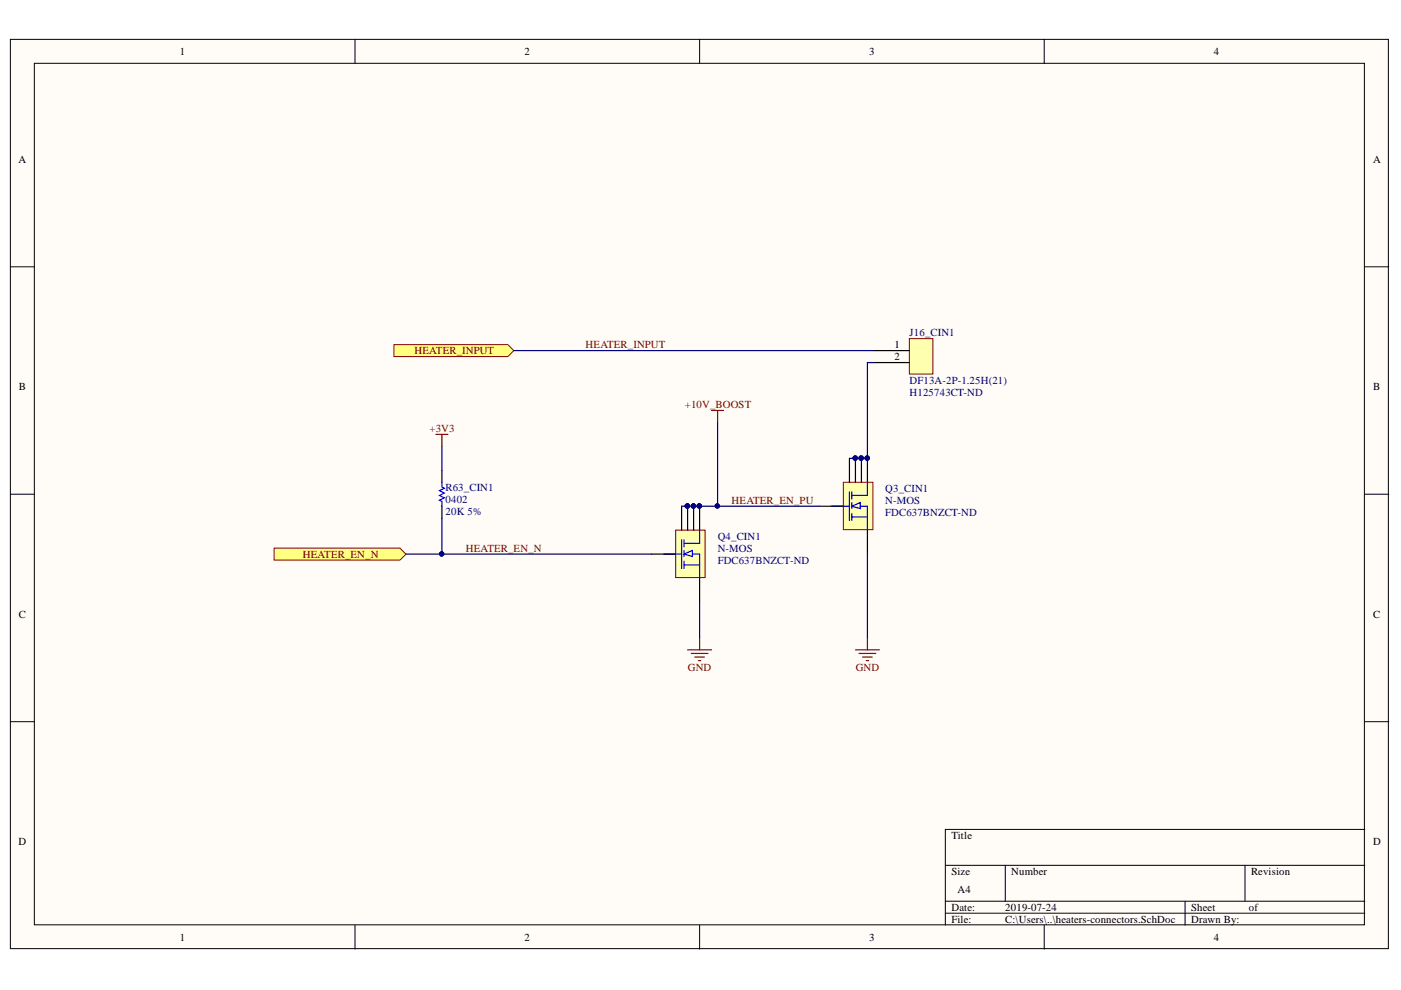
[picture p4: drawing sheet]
<svg xmlns="http://www.w3.org/2000/svg" width="297mm" height="210mm" viewBox="0 0 297 210" stroke-linecap="round" stroke-linejoin="round" font-family="sans-serif">
<g fill="#fffcf8" stroke="#000" stroke-width=".21">
<path d="M2.2 8.3h292.2v192.8h-292.2z"/>
<path d="M7.3 13.4h282v182.7h-282z"/>
</g>
<g fill="none" stroke="#000" stroke-width=".21">
<path d="M75.3 8.3v5.1M148.3 8.3v5.1M221.4 8.3v5.1M2.2 56.6h5.1M289.4 56.6h5.1M2.2 104.8h5.1M289.4 104.8h5.1M2.2 153h5.1M289.4 153h5.1M289.4 175.9h-89v20.3M75.3 196.2v5M148.3 196.2v5"/>
<path d="M200.4 183.5h89M200.4 191.1h89M200.4 193.6h89M213.1 183.5v7.6M221.4 196.2v5M251.3 191.1v5.1M264 183.5v7.6"/>
</g>
<path d="M83.5 73.1h24.2l1.2 1.2-1.2 1.3h-24.2z" fill-rule="evenodd" fill="#ffff80" stroke="#800000" stroke-width=".21"/>
<path d="M192.8 71.8h5v7.5h-5z" fill="#ffffb0" stroke="#800000" stroke-width=".21"/>
<path d="M185.2 74.3h7.6M185.2 76.9h7.6" fill="none" stroke="#000" stroke-width=".25"/>
<path d="M150.9 87h2.5M152.1 87v2.6" fill="none" stroke="#800000" stroke-width=".25"/>
<path d="M58.1 116.2h26.7l1.3 1.3-1.3 1.3h-26.7z" fill-rule="evenodd" fill="#ffff80" stroke="#800000" stroke-width=".21"/>
<path d="M93.7 99.7v2.6M93.7 107.3v2.6" fill="none" stroke="#000" stroke-width=".25"/>
<path d="M93.7 102.3v1l.5 .2-1 .5 1 .5-1 .5 1 .6-1 .5 .5 .2v1" fill="none" stroke="#00f" stroke-width=".25"/>
<path d="M92.4 92.1h2.6M93.7 92.1v2.5" fill="none" stroke="#800000" stroke-width=".25"/>
<path d="M143.2 112.4h6.3v10.1h-6.3z" fill="#ffffb0" stroke="#800000" stroke-width=".21"/>
<path d="M140.7 117.5h3.8M144.5 114.4v6.1M145 117.5l1.8-.8v1.3zM145 114.4v1.6M145 116.7v1.3M145 119v1.5M145 119.8h3.3M146.8 117.5h1.5v5.1M148.3 112.4v2.8h-3.3" fill="none" stroke="#00f" stroke-width=".25"/>
<path d="M138.2 117.5h5M144.5 107.3v5.1M145.8 107.3v5.1M147.1 107.3v5.1M148.3 107.3v5.1M148.3 122.6v5" fill="none" stroke="#000" stroke-width=".25"/>
<g fill="#000080" stroke="#000080" stroke-width=".21">
<circle cx="145.7" cy="107.3" r=".46"/>
<circle cx="147" cy="107.3" r=".46"/>
<circle cx="148.3" cy="107.3" r=".46"/>
</g>
<path d="M178.8 102.3h6.3v10h-6.3z" fill="#ffffb0" stroke="#800000" stroke-width=".21"/>
<path d="M176.3 107.3h3.8M180.1 104.3v6.1M180.6 107.3l1.8-.7v1.2zM180.6 104.3v1.5M180.6 106.6v1.2M180.6 108.9v1.5M180.6 109.6h3.3M182.4 107.3h1.5v5.1M183.9 102.3v2.7h-3.3" fill="none" stroke="#00f" stroke-width=".25"/>
<path d="M180.1 97.2v5.1M181.4 97.2v5.1M182.6 97.2v5.1M183.9 97.2v5.1M173.7 107.3h5.1M183.9 112.4v5.1" fill="none" stroke="#000" stroke-width=".25"/>
<g fill="#000080" stroke="#000080" stroke-width=".21">
<circle cx="181.3" cy="97.1" r=".46"/>
<circle cx="182.6" cy="97.1" r=".46"/>
<circle cx="183.9" cy="97.1" r=".46"/>
<circle cx="93.6" cy="117.4" r=".46"/>
<circle cx="152.1" cy="107.3" r=".46"/>
<circle cx="145.7" cy="107.3" r=".46"/>
<circle cx="147" cy="107.3" r=".46"/>
<circle cx="148.3" cy="107.3" r=".46"/>
</g>
<path d="M145.8 137.8h5.1M146.6 138.5h3.5M147.3 139.3h2M148.3 135.2v2.6M181.4 137.8h5.1M182.1 138.5h3.6M182.9 139.3h2M183.9 135.2v2.6M148.1 140.1h.5M183.7 140.1h.5" fill="none" stroke="#800000" stroke-width=".25"/>
<path d="M108.9 74.3h76.3M185.2 76.9h-1.3v20.3h-3.8M93.7 94.6v5.1M152.1 89.6v17.7h21.6M86.1 117.5h52.1M93.7 109.9v7.6M144.5 107.3h7.6M183.9 117.5v17.7M148.3 127.6v7.6" fill="none" stroke="#000080" stroke-width=".25"/>
<g font-size="2.3">
<text x="38.1" y="11.7">1</text>
<text x="111.2" y="11.7">2</text>
<text x="184.3" y="11.7">3</text>
<text x="257.4" y="11.7">4</text>
<text x="3.9" y="34.5">A</text>
<text x="291.1" y="34.5">A</text>
<text x="189.6" y="73.8">1</text>
<text x="189.6" y="76.4">2</text>
<text x="4" y="82.7">B</text>
<text x="291.1" y="82.7">B</text>
<text x="4" y="130.9">C</text>
<text x="291.1" y="130.9">C</text>
<text x="3.9" y="179.2">D</text>
<text x="201.7" y="177.9">Title</text>
<text x="291.1" y="179.2">D</text>
<text x="201.7" y="185.5">Size</text>
<text x="214.4" y="185.5">Number</text>
<text x="265.2" y="185.5">Revision</text>
<text x="203" y="189.3">A4</text>
<text x="201.7" y="193.1">Date:</text>
<text x="201.7" y="195.7">File:</text>
<text x="213.1" y="193.1">2019-07-24</text>
<text x="213.1" y="195.7">C:\Users\..\heaters-connectors.SchDoc</text>
<text x="252.6" y="193.1">Sheet</text>
<text x="252.6" y="195.7">Drawn By:</text>
<text x="264.8" y="193.1">of</text>
<text x="38.1" y="199.5">1</text>
<text x="111.2" y="199.5">2</text>
<text x="184.3" y="199.5">3</text>
<text x="257.4" y="199.5">4</text>
</g>
<g font-size="2.3" fill="#000080">
<text x="192.8" y="71.3">J16_CIN1</text>
<text x="192.8" y="84">H125743CT-ND</text>
<text x="192.8" y="81.4">DF13A-2P-1.25H(21)</text>
<text x="94.5" y="104.1">R63_CIN1</text>
<text x="94.5" y="106.6">0402</text>
<text x="187.7" y="104.3">Q3_CIN1</text>
<text x="187.7" y="106.9">N-MOS</text>
<text x="94.5" y="109.2">20K 5%</text>
<text x="187.7" y="109.4">FDC637BNZCT-ND</text>
<text x="152.2" y="119.5">FDC637BNZCT-ND</text>
<text x="152.2" y="114.5">Q4_CIN1</text>
<text x="152.2" y="117">N-MOS</text>
</g>
<g font-size="2.3" fill="#800000">
<text x="87.9" y="75.1">HEATER_INPUT</text>
<text x="124.2" y="73.8">HEATER_INPUT</text>
<text x="145.2" y="86.5">+10V_BOOST</text>
<text x="91.1" y="91.6">+3V3</text>
<text x="155.1" y="106.9">HEATER_EN_PU</text>
<text x="64.2" y="118.3">HEATER_EN_N</text>
<text x="98.8" y="117">HEATER_EN_N</text>
<text x="145.8" y="142.4">GND</text>
<text x="181.4" y="142.4">GND</text>
</g>
</svg>
